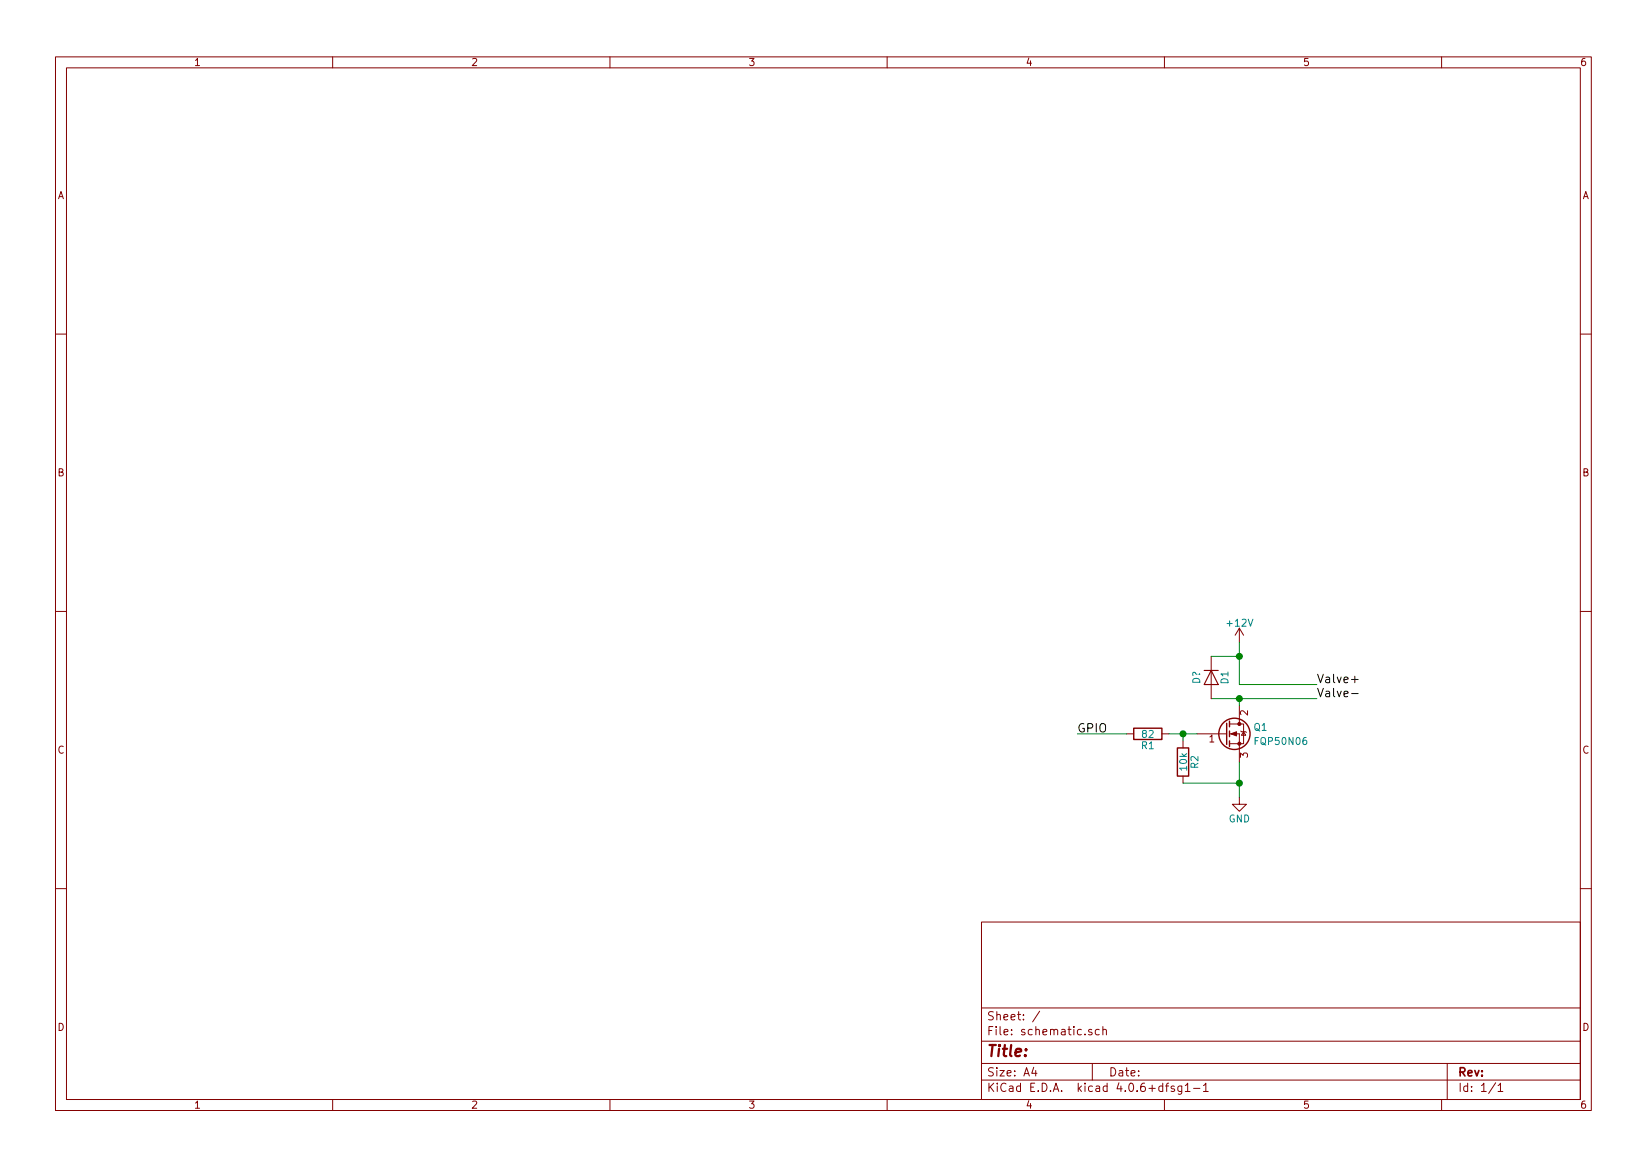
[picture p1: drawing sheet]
EESchema Schematic File Version 2
LIBS:power
LIBS:device
LIBS:transistors
LIBS:conn
LIBS:linear
LIBS:regul
LIBS:74xx
LIBS:cmos4000
LIBS:adc-dac
LIBS:memory
LIBS:xilinx
LIBS:microcontrollers
LIBS:dsp
LIBS:microchip
LIBS:analog_switches
LIBS:motorola
LIBS:texas
LIBS:intel
LIBS:audio
LIBS:interface
LIBS:digital-audio
LIBS:philips
LIBS:display
LIBS:cypress
LIBS:siliconi
LIBS:opto
LIBS:atmel
LIBS:contrib
LIBS:valves
EELAYER 25 0
EELAYER END
$Descr A4 11693 8268
encoding utf-8
Sheet 1 1
Title ""
Date ""
Rev ""
Comp ""
Comment1 ""
Comment2 ""
Comment3 ""
Comment4 ""
$EndDescr
$Comp
L Q_NMOS_GDS Q1
U 1 1
P 8700 5200
F 0 "Q1" H 8900 5250 50  0000 L CNN
F 1 "FQP50N06" H 8900 5150 50  0000 L CNN
F 2 "" H 8900 5300 50  0001 C CNN
F 3 "" H 8700 5200 50  0001 C CNN
	1    8700 5200
	1    0    0    -1  
$EndComp
$Comp
L +12V #PWR?
U 1 1
P 8800 4550
F 0 "#PWR?" H 8800 4400 50  0001 C CNN
F 1 "+12V" H 8800 4690 50  0000 C CNN
F 2 "" H 8800 4550 50  0001 C CNN
F 3 "" H 8800 4550 50  0001 C CNN
	1    8800 4550
	1    0    0    -1  
$EndComp
$Comp
L R R1
U 1 1
P 8150 5200
F 0 "R1" V 8230 5200 50  0000 C CNN
F 1 "82" V 8150 5200 50  0000 C CNN
F 2 "" V 8080 5200 50  0001 C CNN
F 3 "" H 8150 5200 50  0001 C CNN
	1    8150 5200
	0    1    1    0   
$EndComp
Wire Wire Line
	7650 5200 8000 5200
Text Label 7650 5200 0    60   ~ 0
GPIO
Wire Wire Line
	8300 5200 8500 5200
$Comp
L GND #PWR?
U 1 1
P 8800 5650
F 0 "#PWR?" H 8800 5400 50  0001 C CNN
F 1 "GND" H 8800 5500 50  0000 C CNN
F 2 "" H 8800 5650 50  0001 C CNN
F 3 "" H 8800 5650 50  0001 C CNN
	1    8800 5650
	1    0    0    -1  
$EndComp
Wire Wire Line
	8800 5400 8800 5650
$Comp
L R R2
U 1 1
P 8400 5400
F 0 "R2" V 8480 5400 50  0000 C CNN
F 1 "10k" V 8400 5400 50  0000 C CNN
F 2 "" V 8330 5400 50  0001 C CNN
F 3 "" H 8400 5400 50  0001 C CNN
	1    8400 5400
	1    0    0    -1  
$EndComp
Wire Wire Line
	8400 5250 8400 5200
Connection ~ 8400 5200
Wire Wire Line
	8400 5550 8800 5550
Connection ~ 8800 5550
Wire Wire Line
	8800 5000 8800 4950
Wire Wire Line
	8600 4950 9350 4950
Wire Wire Line
	9350 4850 8800 4850
Wire Wire Line
	8800 4850 8800 4550
Text Label 9350 4850 0    60   ~ 0
Valve+
Text Label 9350 4950 0    60   ~ 0
Valve-
$Comp
L D D1
U 1 1
P 8600 4800
F 0 "D1" H 8600 4900 50  0000 C CNN
F 1 "D?" H 8600 4700 50  0000 C CNN
F 2 "" H 8600 4800 50  0001 C CNN
F 3 "" H 8600 4800 50  0001 C CNN
	1    8600 4800
	0    1    1    0   
$EndComp
Connection ~ 8800 4950
Wire Wire Line
	8600 4650 8800 4650
Connection ~ 8800 4650
$EndSCHEMATC
